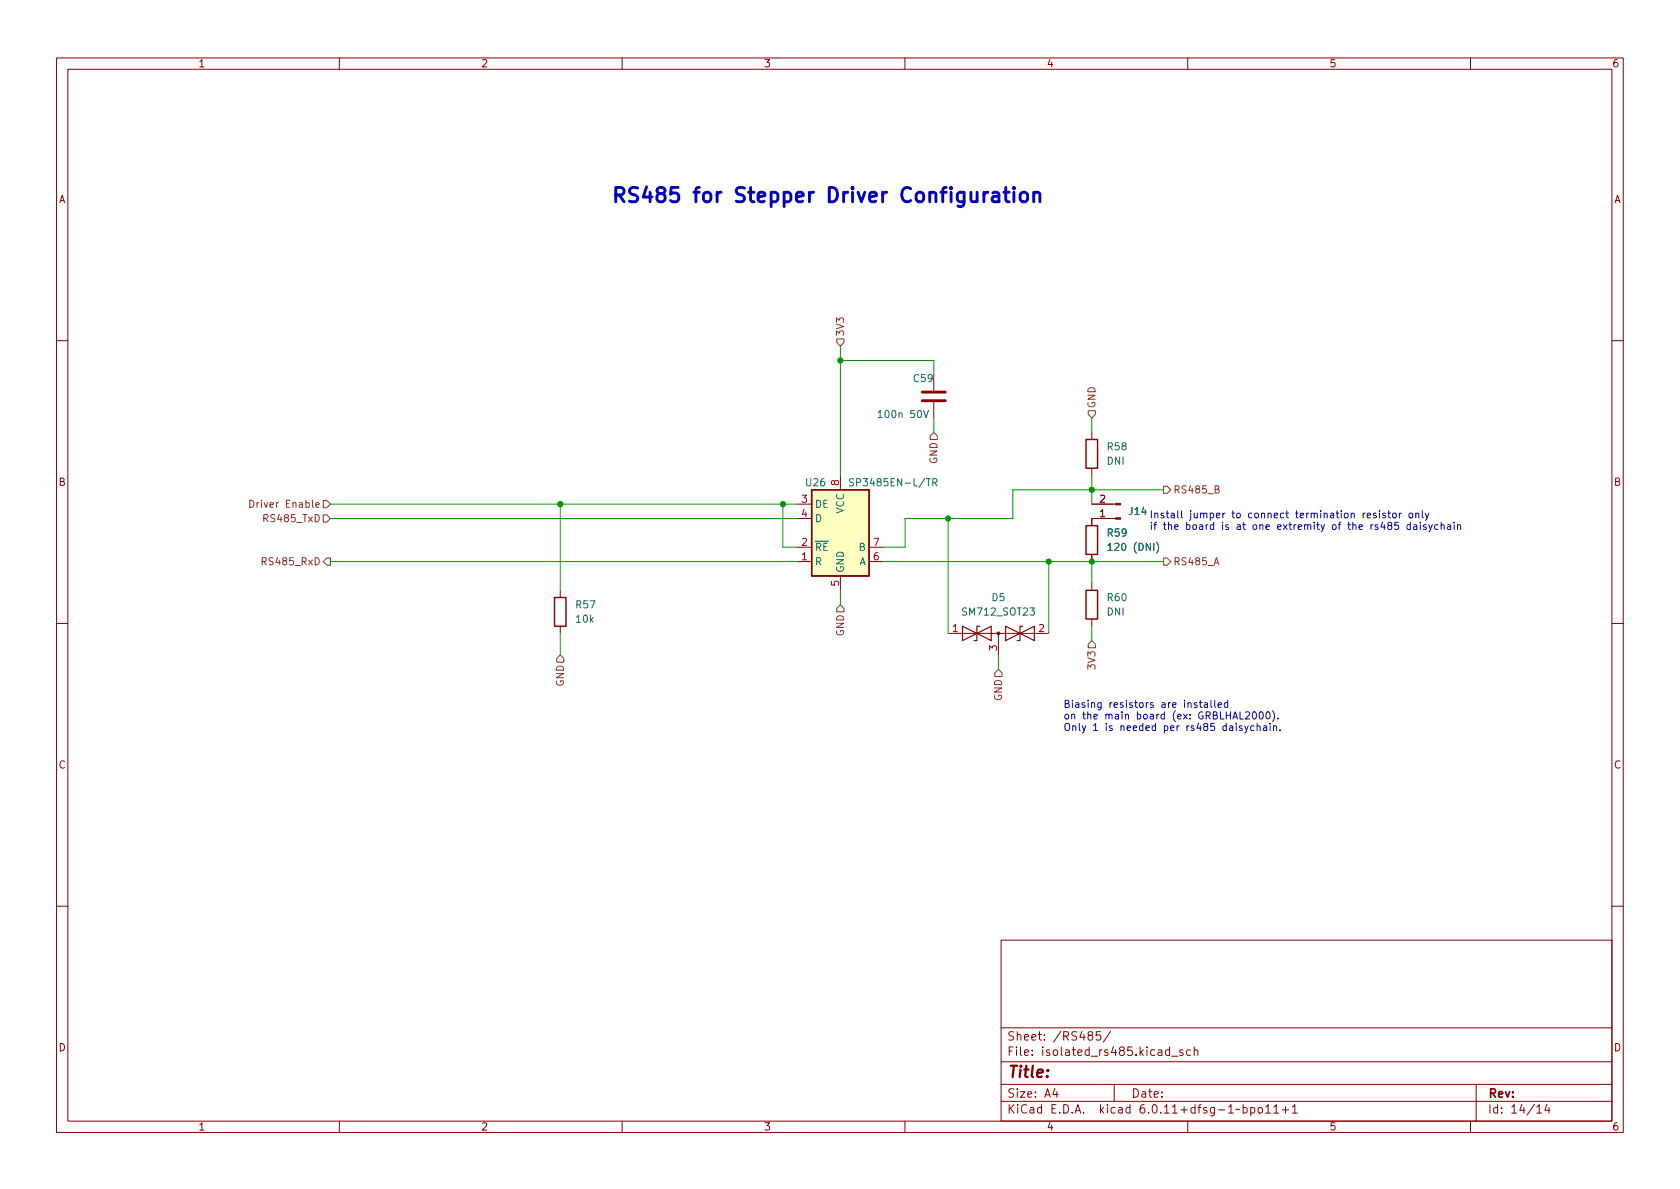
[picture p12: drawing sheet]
<svg xmlns="http://www.w3.org/2000/svg" width="297mm" height="210mm" viewBox="0 0 297 210" stroke-linecap="round" stroke-linejoin="round" font-family="sans-serif">
<g fill="none" stroke="#840000" stroke-width=".18">
<path d="M10 10.2h277v190.1h-277zM12 12.2h273v186.1h-273zM60 10.2v2M110 10.2v2M160 10.2v2M210 10.2v2M260 10.2v2M10 60.2h2M165.1 66.3v2.8M165.1 71.1v2.8M193 76.4v1.3M285 60.2h2"/>
<path d="M141 99.3h2.5M141 96.8h2.5M141 89.1h2.5M141 91.7h2.5M148.6 84.1v2.5M153.7 99.3h2.5M153.7 96.8h2.5M193 82.8v1.3M193 98v1.3M193 89.1h4.3M197.3 91.7h-4.3v1.3M10 110.2h2"/>
<path d="M99.1 104.4v1.3M99.1 110.7v1.3M148.6 101.8v2.6M167.6 112h17.8M176.5 112v3.8M193 103.1v1.3M193 109.5v1.2M285 110.2h2M10 160.2h2M177 166.3h108v32h-108zM285 160.2h2M60 198.3v2"/>
<path d="M110 198.3v2M160 198.3v2M177 194.8h108M177 191.8h108M177 187.8h108M177 181.8h108M182.5 186.5v.1M182.5 185.7v.1M184.6 183.8v.1M184.6 183v.1M194.6 182.4h-.7l-.1 .7 .2-.1 .5 .1 .1 .2v.5l-.2 .1-.6-.1M196.4 182.4l-1.3 1.9"/>
<path d="M197 191.8v3M209.1 185.7l-.3-.1-.2 .2v.3l.5 .1v.4h-.5M210 198.3v2M210.5 185.7l-.4-.1-.3 .3v.4l.1 .3h.6M211.1 185.8l.3-.2 .3 .1 .1 .9M211.1 185.1v1.5M223.8 196.8h.8M225.2 195.8l.4-.5v1.5M225.2 196.8h.9M226.7 196.3h1.2M227.3 195.7v1.1M228.5 195.8l.4-.5v1.5"/>
<path d="M228.5 196.8h.9M260 198.3v2M261 191.8v6.5M273.5 195.3l-.4 1h1M273.9 195.8v1"/>
</g>
<path d="M192 77.7h2.1v5.1h-2.1zM143.5 86.6h10.2v15.2h-10.2zM192 93h2.1v5h-2.1zM98 105.7h2.1v5h-2.1zM192 104.4h2.1v5.1h-2.1z" fill="none" stroke="#840000" stroke-width=".25"/>
<path d="M143.5 86.6h10.2v15.2h-10.2z" fill="#ffffc2" stroke="#ffffc2" stroke-width=".18"/>
<path d="M159 73.1l.1-.1 .3 .1 .1 .7M144.1 95.7h2.4M163.8 84.6h.7M164.2 84.6v1.3M164.9 85.3l.6-.1 .2-.1-.1-.3-.7-.2v1.3M165.2 85.3l.5 .6M182.1 107.5h.8l-.4 .5 .3 .1v.6l-.2 .1-.5-.1" fill="none" stroke="#006464" stroke-width=".18"/>
<path d="M170.2 110.7v2.6l5.1-2.6v2.6zM173.2 110.7h-.5v2.6h-.5M177.8 110.7l5.1 2.6v-2.6l-5.1 2.6zM180.8 110.7h-.5v2.6h-.5" fill="none" stroke="#840000" stroke-width=".2"/>
<g fill="#840000" stroke="#840000" stroke-width=".18">
<path d="M197.3 89h.8v.3h-.8z"/>
<path d="M197.3 91.6h.8v.2h-.8z"/>
<circle cx="176.5" cy="112" r=".25"/>
</g>
<path d="M163.1 70.9h4M163.1 69.3h4" fill="none" stroke="#840000" stroke-width=".51"/>
<g fill="none" stroke="#725600" stroke-width=".18">
<path d="M148 59.9h1.2v.7l-.6 .6-.6-.6zM165.1 76.4l.6 .7v.6h-1.2v-.6zM192.4 72.6h1.3v.7l-.7 .6-.6-.6zM49.3 88.9l-.4 .2M55.7 91a.64 .64 0 0 1 .8 .6 .64 .64 0 0 1-.8 .7zM55.7 98.6a.64 .64 0 0 1 .8 .6 .64 .64 0 0 1-.8 .7zM57.1 88.5h.7l.6 .6-.6 .7h-.7zM57.1 91.1h.7l.6 .6-.6 .6h-.7zM57.8 98.7h.6v1.2h-.6l-.7-.6zM205.7 98.7h.7l.6 .6-.6 .6h-.7zM205.7 86h.7l.6 .6-.6 .6h-.7zM214.8 86.5h.6l.1-.2-.1-.3-.6-.1v1.3h.5l.2-.1 .1-.3-.3-.3"/>
<path d="M99.1 115.8l.6 .7v.6h-1.3v-.6zM148.6 106.9l.6 .7v.6h-1.2v-.6zM176.5 118.4l.7 .6v.6h-1.3v-.6zM193 113.3l.7 .6v.6h-1.3v-.6z"/>
</g>
<g fill="none" stroke="#0000c2" stroke-width=".18">
<path d="M208.2 90.3v1.1l.2 .2M208.9 90.3v1.1l.2 .2M216.6 90.7l-.4 .3M225.9 93.2l.6-.1-.1-.3h-.3l-.2 .2 .1 .6h.4M227.3 90.7h.5M227.5 90.3v1.1l.3 .2M235.7 92.8h.3l.2 .2v.4l-.2 .2h-.3l-.1-.2zM238.3 92.8h.5M238.5 92.4v1l.3 .2M238.9 90.9l.2-.2 .3 .1v.8M238.9 90.7v.9M242.4 92.8v.8"/>
<path d="M242.8 92.8l-.4 .2M249.2 90.8l.3-.1 .3 .3v.3l-.3 .3-.3-.1-.1-.2zM249.4 92.8h-.4l-.2 .2 .1 .6h.5M249.4 92.4v1.2M194.7 124.3v1l-.3 .2h-.3M194.7 124.3h-.4l-.2 .2 .1 .5h.5M203.9 124.3h-.3l-.2 .1 .1 .2 .4 .1v.3h-.5M216.8 128.4l-.3-.1-.3 .3 .1 .5h.5M217.1 124.3h-.4l-.2 .2 .1 .5h.5M217.1 123.8v1.3M226.3 129.1v.1"/>
</g>
<path d="M119.9 33.1h-1.2l-.1 1.3 .3-.3 .9 .1 .2 .4-.1 .8-.4 .3h-.6l-.3-.3M161 33.4a.95 .95 0 0 0-1.1-.1 .95 .95 0 0 0-.5 .9 1.08 1.08 0 0 0 .3 1.2 1.08 1.08 0 0 0 1.2 .2l.1-.2" fill="none" stroke="#0000c2" stroke-width=".51"/>
<g fill="none" stroke="#009600" stroke-width=".18">
<path d="M148.6 63.7h16.5v2.6M148.6 61.2v22.9M165.1 73.9v2.5M193 73.9v2.5M58.4 91.7h82.6M58.4 99.3h82.6M58.4 89.1h82.6M99.1 89.1v15.3M138.4 89.1v7.7h2.6M156.2 99.3h49.5M167.6 91.7v20.3M185.4 99.3v12.7"/>
<path d="M193 84.1v5M193 99.3v3.8M205.7 86.6h-26.6v5.1h-19.1v5.1h-3.8M99.1 112v3.8M148.6 104.4v2.5M176.5 115.8v2.6M193 110.7v2.6"/>
</g>
<g fill="#009600" stroke="#009600" stroke-width=".18">
<circle cx="167.6" cy="91.7" r=".46"/>
<circle cx="193" cy="86.6" r=".46"/>
<circle cx="193" cy="99.3" r=".46"/>
<circle cx="185.4" cy="99.3" r=".46"/>
<circle cx="148.6" cy="63.7" r=".46"/>
<circle cx="138.4" cy="89.1" r=".46"/>
<circle cx="99.1" cy="89.1" r=".46"/>
</g>
<g font-size="3.5" fill="#0000c2">
<text x="107.9" y="35.8">RS485</text>
<text x="122.6" y="35.8">for</text>
<text x="130.4" y="35.8">Stepper</text>
<text x="147.2" y="35.8">Driver</text>
<text x="160.7" y="35.8">Configuration</text>
</g>
<text font-size="2.8" fill="#840000" x="178" y="191.2">Title:</text>
<g font-size="2.1" fill="#840000">
<text x="178" y="184.5">Sheet:</text>
<text x="186.2" y="184.5">/RS485/</text>
<text x="178" y="187.2">File:</text>
<text x="184.4" y="187.2">isolated_rs485.kicad_sch</text>
<text x="178" y="197.4">KiCad</text>
<text x="178" y="194.6">Size:</text>
<text x="184.7" y="194.6">A4</text>
<text x="185.7" y="197.4">E.D.A.</text>
<text x="194.6" y="197.4">kicad</text>
<text x="200" y="194.6">Date:</text>
<text x="201.8" y="197.4">6.0.11+dfsg-1~bpo11+1</text>
<text x="263" y="194.6">Rev:</text>
<text x="263" y="197.4">Id:</text>
<text x="267.1" y="197.4">14/14</text>
</g>
<g font-size="1.8" fill="#840000">
<text x="35" y="12.3">1</text>
<text x="85" y="12.3">2</text>
<text x="135" y="12.3">3</text>
<text x="185" y="12.3">4</text>
<text x="235" y="12.3">5</text>
<text x="285" y="12.3">6</text>
<text x="10.4" y="36.3">A</text>
<text x="285.4" y="36.3">A</text>
<text x="10.3" y="86.3">B</text>
<text x="285.3" y="86.3">B</text>
<text x="10.3" y="136.3">C</text>
<text x="285.3" y="136.3">C</text>
<text x="10.3" y="186.3">D</text>
<text x="285.3" y="186.3">D</text>
<text x="35" y="200.3">1</text>
<text x="85" y="200.3">2</text>
<text x="135" y="200.3">3</text>
<text x="185" y="200.3">4</text>
<text x="235" y="200.3">5</text>
<text x="285" y="200.3">6</text>
</g>
<g font-size="1.8" fill="#725600">
<text x="149.6" y="59.6" transform="rotate(-90 149.6 59.6)">3V3</text>
<text x="194.1" y="72.3" transform="rotate(-90 194.1 72.3)">GND</text>
<text x="166.1" y="82.1" transform="rotate(-90 166.1 82.1)">GND</text>
<text x="207.4" y="87.6">RS485_B</text>
<text x="43.8" y="90.2">Driver</text>
<text x="46.3" y="92.7">RS485_TxD</text>
<text x="50.4" y="90.2">Enable</text>
<text x="46" y="100.3">RS485_RxD</text>
<text x="207.4" y="100.3">RS485_A</text>
<text x="149.6" y="112.6" transform="rotate(-90 149.6 112.6)">GND</text>
<text x="194.1" y="118.6" transform="rotate(-90 194.1 118.6)">3V3</text>
<text x="100.1" y="121.5" transform="rotate(-90 100.1 121.5)">GND</text>
<text x="177.6" y="124" transform="rotate(-90 177.6 124)">GND</text>
</g>
<g font-size="1.8" fill="#006464">
<text x="161.3" y="67.9">C59</text>
<text x="154.9" y="74.3">100n</text>
<text x="160.8" y="74.3">50V</text>
<text x="195.6" y="80">R58</text>
<text x="195.6" y="82.6">DNI</text>
<text x="142.2" y="86.4">U26</text>
<text x="149.9" y="86.4">SP3485EN-L/TR</text>
<text x="144" y="90.2">DE</text>
<text x="144" y="92.7">D</text>
<text x="149.6" y="90.9" transform="rotate(-90 149.6 90.9)">VCC</text>
<text x="195.6" y="95.3">R59</text>
<text x="199.4" y="91.4">J14</text>
<text x="144" y="100.3">R</text>
<text x="144" y="97.8">~{RE}</text>
<text x="149.6" y="101.3" transform="rotate(-90 149.6 101.3)">GND</text>
<text x="151.7" y="97.8">B</text>
<text x="151.9" y="100.3">A</text>
<text x="195.6" y="97.8">120</text>
<text x="200.3" y="97.8">(DNI)</text>
<text x="101.6" y="108">R57</text>
<text x="175.2" y="106.7">D5</text>
<text x="195.6" y="106.7">R60</text>
<text x="101.6" y="110.5">10k</text>
<text x="169.9" y="109.2">SM712_SOT23</text>
<text x="195.6" y="109.2">DNI</text>
</g>
<g font-size="1.8" fill="#a90000">
<text x="141.6" y="88.9">3</text>
<text x="148.3" y="86" transform="rotate(-90 148.3 86)">8</text>
<text x="194.3" y="88.9">2</text>
<text x="141.6" y="91.4">4</text>
<text x="194.3" y="91.4">1</text>
<text x="141.6" y="99.1">1</text>
<text x="141.6" y="96.5">2</text>
<text x="154.3" y="99.1">6</text>
<text x="154.3" y="96.5">7</text>
<text x="148.3" y="103.8" transform="rotate(-90 148.3 103.8)">5</text>
<text x="168.2" y="111.8">1</text>
<text x="183.5" y="111.8">2</text>
<text x="176.3" y="115.2" transform="rotate(-90 176.3 115.2)">3</text>
</g>
<g font-size="1.8" fill="#0000c2">
<text x="199.4" y="91.4">J14 Install</text>
<text x="203.2" y="93.7">if</text>
<text x="205.7" y="93.7">the</text>
<text x="209.7" y="93.7">board</text>
<text x="210.3" y="91.6">jumper</text>
<text x="216.2" y="93.7">is</text>
<text x="217.9" y="91.6">to</text>
<text x="219" y="93.7">at</text>
<text x="220.9" y="91.6">connect</text>
<text x="222" y="93.7">one</text>
<text x="226.5" y="93.7">extremity</text>
<text x="229.5" y="91.6">termination</text>
<text x="236.3" y="93.7">of</text>
<text x="239.3" y="93.7">the</text>
<text x="241.4" y="91.6">resistor</text>
<text x="243.4" y="93.7">rs485</text>
<text x="249.7" y="91.6">only</text>
<text x="250" y="93.7">daisychain</text>
<text x="188" y="125.2">Biasing</text>
<text x="196" y="125.2">resistors</text>
<text x="205.4" y="125.2">are</text>
<text x="209.5" y="125.2">installed</text>
<text x="188" y="127.2">on</text>
<text x="188" y="129.2">Only</text>
<text x="191.4" y="127.2">the</text>
<text x="193.2" y="129.2">1</text>
<text x="195.5" y="127.2">main</text>
<text x="195.5" y="129.2">is</text>
<text x="198.3" y="129.2">needed</text>
<text x="201.2" y="127.2">board</text>
<text x="206.1" y="129.2">per</text>
<text x="207.7" y="127.2">(ex:</text>
<text x="210.3" y="129.2">rs485</text>
<text x="212.4" y="127.2">GRBLHAL2000).</text>
<text x="216.8" y="129.2">daisychain.</text>
</g>
</svg>
